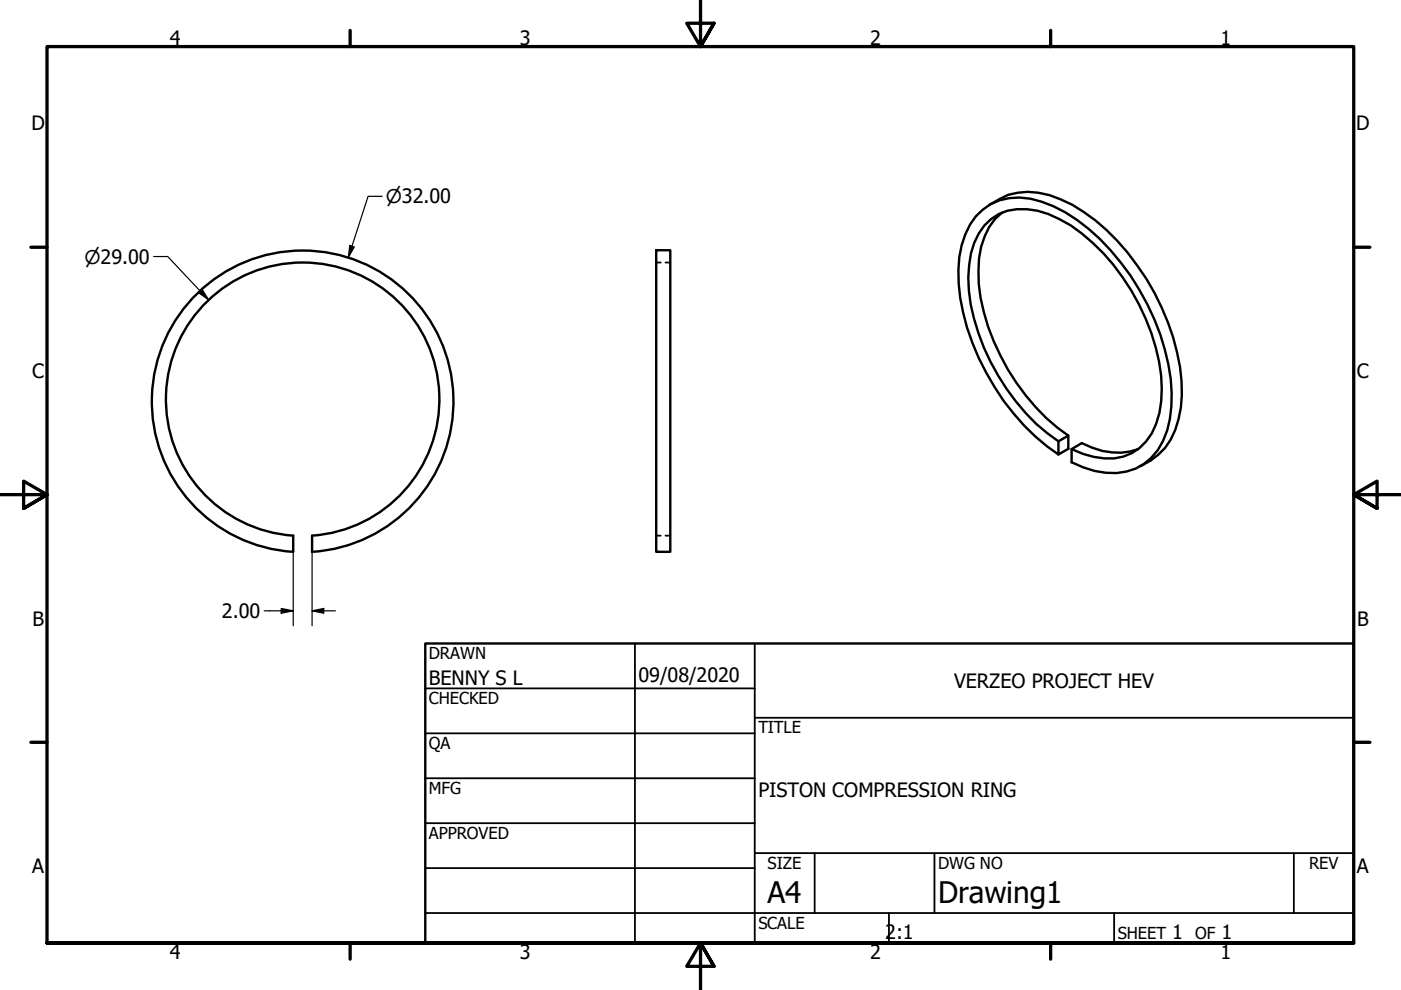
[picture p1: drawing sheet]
<svg xmlns="http://www.w3.org/2000/svg" width="297mm" height="210mm" viewBox="0 0 297 210" stroke-linecap="round" stroke-linejoin="round" font-family="sans-serif">
<!-- layer: Visible (ANSI) -->
<path d="M139.1 53.1h3v63.9h-3zM209.8 43.4l2.2-1.2a13.2 13.2 0 0 1 10.5-.8 36 36 0 0 1 16.6 12.2 51.4 51.4 0 0 1 11.4 27.2 20.7 20.7 0 0 1-3.5 14.2l-1.4 1.4-1.6 1.2-2.2 1.2M212.4 45.1a13.4 13.4 0 0 0-4.8 9.6 36.5 36.5 0 0 0 4.5 20.6 45.2 45.2 0 0 0 14.4 17.1M41.2 62.9a32 32 0 0 1 52 8.8 32 32 0 0 1-27 45.3v-3.4a29 29 0 0 0 22.7-44 29 29 0 0 0-49.5 0 29 29 0 0 0 22.8 44v3.4a32 32 0 0 1-27.9-20.3 32 32 0 0 1 6.9-33.8zM224.4 93.6l2.1-1.2v2.8l-2.1 1.2zM224.4 93.6a45.7 45.7 0 0 1-15.8-19.9 33.9 33.9 0 0 1-2.7-20 11.3 11.3 0 0 1 7.7-9 15.3 15.3 0 0 1 11 1.8 38.8 38.8 0 0 1 13.4 12.3 43.7 43.7 0 0 1 8.3 23.7 17.4 17.4 0 0 1-3.3 11.1 10.6 10.6 0 0 1-11.1 3.3l-2.3-.7-2.4-1M241.4 95.2a14.7 14.7 0 0 1-12-1.2l-2.2 1.2v2.8a17.6 17.6 0 0 0 11.6 2 12 12 0 0 0 8.7-8.7 31.6 31.6 0 0 0-.5-17.2 50.9 50.9 0 0 0-18.7-27.5 24.2 24.2 0 0 0-12.1-4.7 11.5 11.5 0 0 0-11.5 7.8 27.9 27.9 0 0 0-.5 16.6 52.5 52.5 0 0 0 17.7 28.3l2.5 1.8" fill="none" stroke="#000" stroke-width=".51"/>
<!-- layer: Hidden (ANSI) -->
<path d="M139.1 55.7h1M141.1 55.7h1M139.1 113.6h1M141.1 113.6h1" fill="none" stroke="#000" stroke-width=".38"/>
<!-- layer: Title (ANSI) -->
<g fill="none" stroke="#000" stroke-width=".38">
<path d="M134.6 136.4v63.5M160 136.4v63.5M90.2 146h69.8M90.2 155.5h69.8M160 152.2h127M90.2 165h69.8M90.2 174.5h69.8M90.2 193.6h196.8M90.2 184.1h69.8M160 180.9h127M172.7 180.9v12.7M188.5 193.6v6.3"/>
<path d="M198.1 180.9v12.7M236.2 193.6v6.3M274.3 180.9v12.7"/>
</g>
<path d="M90.2 136.4h196.8v63.5h-196.8z" fill="none" stroke="#000" stroke-width=".51"/>
<!-- layer: Border (ANSI) -->
<g fill="none" stroke="#000" stroke-width=".7">
<path d="M148.5 -.1v10l-2.9-5h5.8l-2.9 5 2.9-5M74.2 6.4v3.5M222.8 6.4v3.5M6.5 52.4h3.5M287 52.4h3.4M0 104.9h10l-5-2.9v5.8l5-2.9-5 2.9M297 104.9h-10l5-2.9v5.8l-5-2.9 5 2.9M6.5 157.4h3.5M287 157.4h3.4M10 199.9v-190h277v190h-277h277M74.2 199.9v3.5M222.8 199.9v3.5"/>
<path d="M151.4 204.9l-2.9-5 2.9 5h-5.8l2.9-5v10"/>
</g>
<!-- layer: Dimension (ANSI) -->
<path d="M32.6 54.4h3l8.6 9.1M74.2 52l.9 .4-1.2 2.2zM81 41.6h-3l-4.1 13M42.1 62.1l.8-.7 1.3 2.1zM62.2 113.6v19.1M66.2 113.6v19.1M56 129.5h6.2M59.6 129l2.6 .5-2.6 .5zM66.2 129.5l2.4-.5v1zM66.2 129.5h4.9" fill="none" stroke="#000" stroke-width=".25"/>
<g fill="#000">
<path d="M74.2 52l.9 .4-1.2 2.2z" fill-rule="evenodd"/>
<path d="M42.1 62.1l.8-.7 1.3 2.1z" fill-rule="evenodd"/>
<path d="M59.6 129l2.6 .5-2.6 .5z" fill-rule="evenodd"/>
<path d="M66.2 129.5l2.4-.5v1z" fill-rule="evenodd"/>
</g>
<g font-size="6.3">
<text x="162.8" y="191.4">A4</text>
<text x="198.9" y="191.5">Drawing1</text>
</g>
<g font-size="4.2">
<text x="36" y="9.5">4</text>
<text x="110.2" y="9.5">3</text>
<text x="184.5" y="9.5">2</text>
<text x="258.8" y="9.5">1</text>
<text x="6.7" y="27.7">D</text>
<text x="287.5" y="27.7">D</text>
<text x="6.8" y="80.2">C</text>
<text x="287.7" y="80.2">C</text>
<text x="47.1" y="131">2.00</text>
<text x="6.9" y="132.7">B</text>
<text x="287.7" y="132.7">B</text>
<text x="90.9" y="145.1">BENNY S L</text>
<text x="135.4" y="144.5">09/08/2020</text>
<text x="202.3" y="145.8">VERZEO PROJECT HEV</text>
<text x="160.8" y="169.1">PISTON COMPRESSION RING</text>
<text x="6.8" y="185.2">A</text>
<text x="287.7" y="185.2">A</text>
<text x="36" y="203.4">4</text>
<text x="110.2" y="203.4">3</text>
<text x="184.5" y="203.4">2</text>
<text x="187.7" y="199.2">2:1</text>
<text x="248.5" y="199.1">1</text>
<text x="258.8" y="203.4">1</text>
<text x="259" y="199.1">1</text>
</g>
<g font-size="4">
<text x="81.8" y="43.1">⌀32.00</text>
<text x="17.9" y="55.9">⌀29.00</text>
</g>
<g font-size="3.5">
<text x="90.9" y="139.7">DRAWN</text>
<text x="90.9" y="149.3">CHECKED</text>
<text x="160.8" y="155.5">TITLE</text>
<text x="90.9" y="158.8">QA</text>
<text x="90.9" y="168.3">MFG</text>
<text x="90.9" y="177.8">APPROVED</text>
<text x="162.8" y="184.2">SIZE</text>
<text x="198.9" y="184.2">DWG NO</text>
<text x="277.6" y="184.2">REV</text>
<text x="160.8" y="196.9">SCALE</text>
<text x="237" y="199.1">SHEET</text>
<text x="253.4" y="199.1">OF</text>
</g>
</svg>
